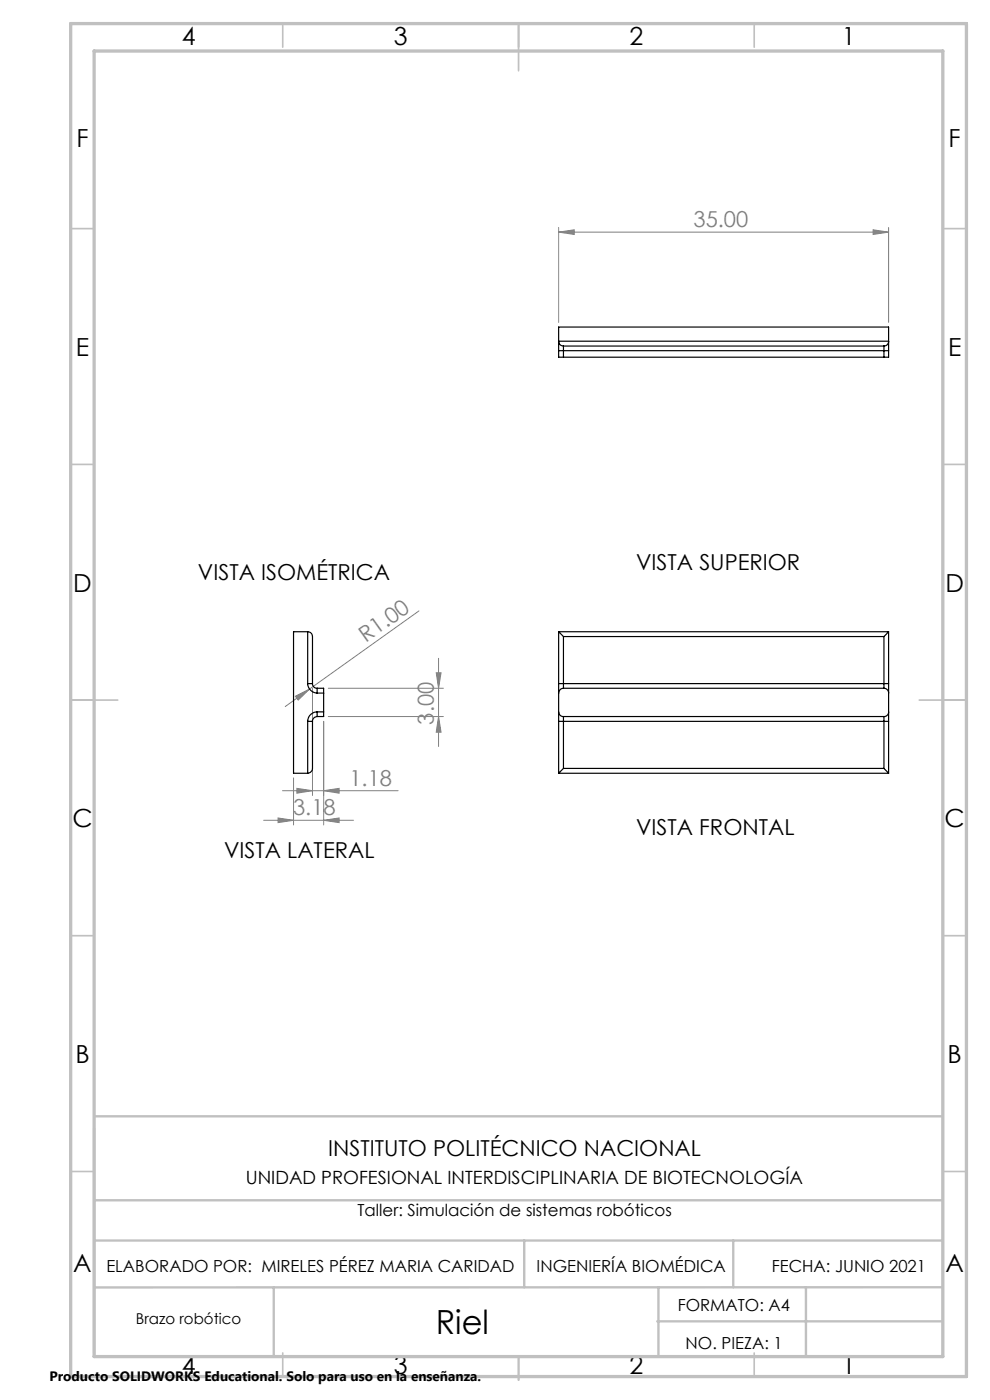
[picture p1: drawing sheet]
<svg xmlns="http://www.w3.org/2000/svg" width="210mm" height="297mm" viewBox="0 0 210 297" stroke-linecap="round" stroke-linejoin="round" font-family="sans-serif">
<g fill="none" stroke="#808080" stroke-width=".21">
<path d="M118.5 49.2l3.3-.4v.9zM118.5 48.3v20.1M118.5 49.2h70M185.2 48.8l3.3 .4-3.3 .5zM188.5 48.3v20.1M88.9 129.6l-28.4 20.3M93 139.7v18.7M62.7 147.7l3-1.5-2.4 2.3zM66.3 146v22.8M68.7 153v22M69.6 146h24.5M69.6 152h24.5"/>
<path d="M92.5 142.7h1.1l-.6 3.3zM93 152l.6 3.3h-1.1zM55.9 174h19.1M59 173.5l3.3 .5-3.3 .5zM59.9 167.7h24.6M62.3 165v10M63 167.2l3.3 .5-3.3 .6zM68.7 174l3.2-.5v1zM68.7 167.7l3.2-.5v1.1z"/>
</g>
<g fill="none" stroke="#c0c0c0" stroke-width=".35">
<path d="M60 5v5M110 5v10M160 5v5M15 48.5h5M200 48.5h5M15 98.5h5M200 98.5h5M15 148.5h10M195 148.5h10M15 198.5h5M200 198.5h5M15 248.5h5"/>
<path d="M200 248.5h5M60 287v5M110 287.8v5M160 287v5"/>
</g>
<path d="M20 236.8h180M20 239.4v47.6M20 254.6h180M20 263.2h180M58.1 273.1v14.7M111.2 263.2v9.9M139.7 273.1v14.7M155.5 263.2v9.9M171 273.1v14.7M200 273.1h-180M139.4 280.3h60.6" fill="none" stroke="#c0c0c0" stroke-width=".5"/>
<path d="M15 5h190v287h-190zM20 10.8h180v277h-180z" fill="none" stroke="#c0c0c0" stroke-width=".7"/>
<g fill="#808080">
<path d="M62.7 147.7l3-1.5-2.4 2.3z"/>
<path d="M185.2 48.8l3.3 .4-3.3 .5zM118.5 49.2l3.3-.4v.9z"/>
<path d="M59 173.5l3.3 .5-3.3 .5zM68.7 174l3.2-.5v1zM63 167.2l3.3 .5-3.3 .6zM68.7 167.7l3.2-.5v1.1z"/>
<path d="M92.5 142.7h1.1l-.6 3.3zM93 152l.6 3.3h-1.1z"/>
</g>
<g fill="none" stroke="#000" stroke-width=".25">
<path d="M118.5 72.4a1.02 1.02 0 0 0 1 1M118.5 74.4h1M118.5 72.4v2M118.5 74.4v1.4h1M118.5 72.4v-3h70v3M118.5 72.4h70M119.5 73.4v1M119.5 74.4v1.4M119.5 73.4h68M119.5 74.4h68M119.5 75.8h68M187.5 74.4h1"/>
<path d="M187.5 73.4v1M187.5 74.4v1.4M188.5 72.4a.97 .97 0 0 1-1 1M188.5 72.4v2M188.5 74.4v1.4h-1M65.3 134a1.02 1.02 0 0 1 1 1v10M65.3 134h-3v30h3M65.3 134v11M118.5 134l1 1M118.5 134v11M118.5 134h70M119.5 135v10"/>
<path d="M119.5 135h68M187.5 135v10M188.5 134l-1 1M188.5 134v11M65.3 145a2.1 2.1 0 0 0 2 2M65.3 153h1M65.3 145h1M65.3 153v11M66.3 145a.96 .96 0 0 0 1 1M66.3 153v10a1.09 1.09 0 0 1-1 1M67.3 151a2.02 2.02 0 0 0-2 2M67.3 151v1"/>
<path d="M67.3 152a1.02 1.02 0 0 0-1 1M67.3 146v1M67.3 146h1.4v1M67.3 151h1.4M67.3 147h1.4M68.7 151v1h-1.4M68.7 147v4M118.5 151a1.02 1.02 0 0 0 1 1M118.5 145h1M118.5 145v2M118.5 153h1M118.5 151v2"/>
<path d="M118.5 147v4M118.5 153v11M119.5 146a1.09 1.09 0 0 0-1 1M119.5 145v1M119.5 152v1M119.5 152h68M119.5 146h68M119.5 153h68M119.5 145h68M119.5 153v10M187.5 146a1.02 1.02 0 0 1 1 1M187.5 152v1"/>
<path d="M187.5 153h1M187.5 145v1M187.5 145h1M187.5 153v10M188.5 151a.96 .96 0 0 1-1 1M188.5 151v2M188.5 145v2M188.5 147v4M188.5 153v11M118.5 164h70M119.5 163l-1 1M119.5 163h68"/>
<path d="M187.5 163l1 1"/>
</g>
<text font-size="7.1" x="92.4" y="283">Riel</text>
<g font-size="5.3">
<text x="38.5" y="9.5">4</text>
<text x="83.5" y="9.5">3</text>
<text x="133.6" y="9.5">2</text>
<text x="178.6" y="9.5">1</text>
<text x="16.2" y="31.3">F</text>
<text x="201.2" y="31.3">F</text>
<text x="16.1" y="75.5">E</text>
<text x="201.1" y="75.5">E</text>
<text x="15.5" y="125.5">D</text>
<text x="200.5" y="125.5">D</text>
<text x="15.4" y="175.5">C</text>
<text x="200.4" y="175.5">C</text>
<text x="16" y="225.5">B</text>
<text x="201" y="225.5">B</text>
<text x="15.5" y="269.8">A</text>
<text x="200.5" y="269.8">A</text>
<text x="38.5" y="291.5">4</text>
<text x="83.5" y="291.5">3</text>
<text x="133.6" y="291.5">2</text>
<text x="178.6" y="291.5">1</text>
</g>
<g font-size="4.7" fill="#808080">
<text x="147.1" y="48.2">35.00</text>
<text x="77.6" y="136.4" transform="rotate(-36 77.6 136.4)">R1.00</text>
<text x="92" y="153.7" transform="rotate(-90 92 153.7)">3.00</text>
<text x="74.1" y="166.7">1.18</text>
<text x="62.2" y="173">3.18</text>
</g>
<g font-size="4.7">
<text x="42" y="123">VISTA ISOMÉTRICA</text>
<text x="135" y="120.9">VISTA SUPERIOR</text>
<text x="135" y="177.2">VISTA FRONTAL</text>
<text x="47.5" y="182.1">VISTA LATERAL</text>
<text x="69.6" y="245.3">INSTITUTO POLITÉCNICO NACIONAL</text>
</g>
<text font-size="3.9" x="52.1" y="251.2">UNIDAD PROFESIONAL INTERDISCIPLINARIA DE BIOTECNOLOGÍA</text>
<g font-size="3.5">
<text x="75.8" y="258">Taller: Simulación de sistemas robóticos</text>
<text x="22.6" y="269.7">ELABORADO POR: MIRELES PÉREZ MARIA CARIDAD</text>
<text x="113.8" y="269.7">INGENIERÍA BIOMÉDICA</text>
<text x="163.7" y="269.7">FECHA: JUNIO 2021</text>
<text x="143.8" y="278.2">FORMATO: A4</text>
<text x="145.4" y="286.2">NO. PIEZA: 1</text>
</g>
<text font-size="3.2" x="28.8" y="280.8">Brazo robótico</text>
<text font-size="2.9" x="10.5" y="292.9">Producto SOLIDWORKS Educational. Solo para uso en la enseñanza.</text>
</svg>
